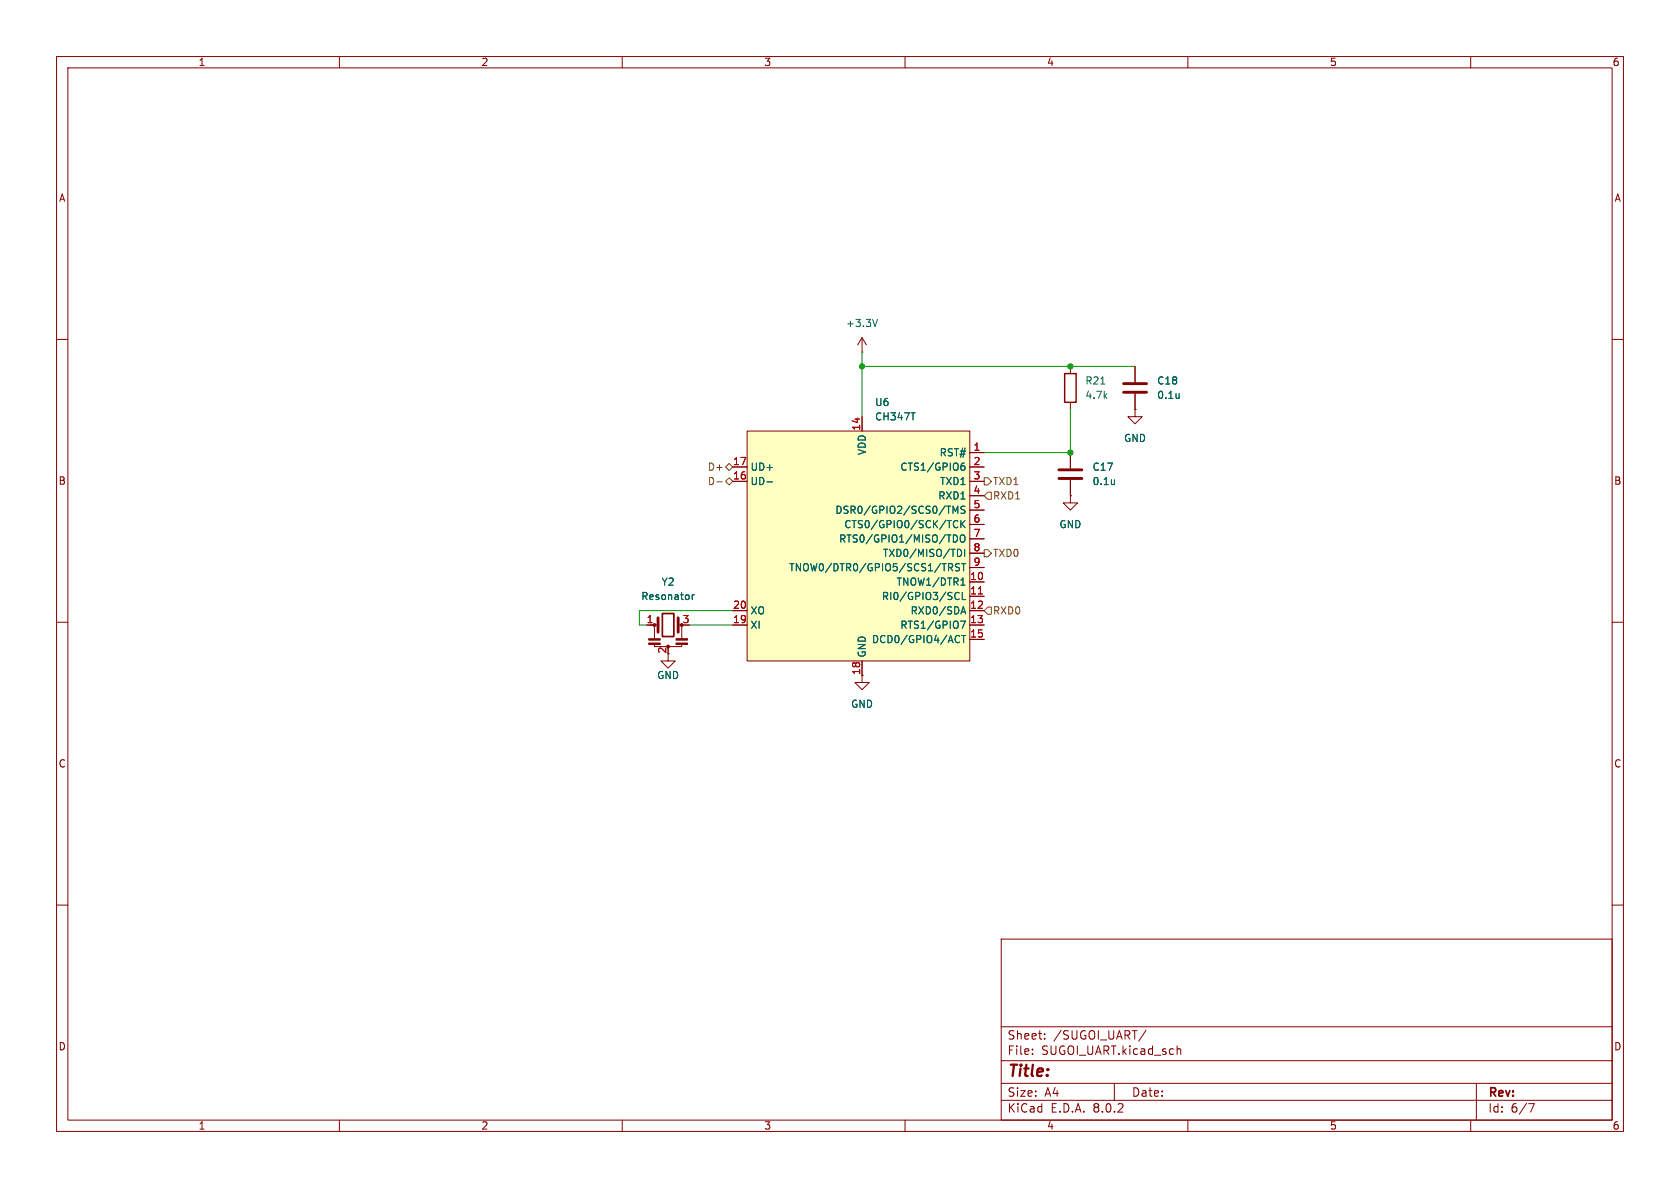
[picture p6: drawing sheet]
<svg xmlns="http://www.w3.org/2000/svg" width="297mm" height="210mm" viewBox="0 0 297 210" stroke-linecap="round" stroke-linejoin="round" font-family="sans-serif">
<g fill="none" stroke="#840000" stroke-width=".18">
<path d="M10 10h277v190h-277zM12 12h273v186h-273zM60 10v2M110 10v2M160 10v2M210 10v2M260 10v2M10 60h2M152.4 59.7l-.8 1.3M152.4 59.7v2.5M152.4 59.7l.8 1.3M285 60h2"/>
<path d="M152.4 62.2h.1M189.2 64.8v1.2M189.2 71.1v1.3M200.7 72.4v1.3h1.2l-1.2 1.2-1.3-1.2h1.3M200.7 72.4h.1M200.7 64.8v2.8M200.7 69.6v2.8M189.2 87.6v1.3h1.3l-1.3 1.3-1.2-1.3h1.2M189.2 87.6h.1M189.2 80v2.8M189.2 84.8v2.8M10 110h2"/>
<path d="M114.3 110.5h1.9M115.7 113.8v.5h4.8v-.5M115.7 110.5v2.4M118.1 115.6v1.2h1.3l-1.3 1.3-1.3-1.3h1.3M120 110.5h.6M120.5 110.5v2.5M285 110h2M10 160h2M285 160h2M177 166h108v32h-108zM60 198v2M110 198v2"/>
<path d="M160 198v2M177 194.5h108M177 191.5h108M177 187.5h108M177 181.5h108M182.5 186.3v.1M182.5 185.5v.1M184.7 183.6v.1M184.7 182.8v.1M197 191.5v3M202.6 182.1l-1.3 2M208.1 185.5l.2-.1 .4 .1v.9"/>
<path d="M210 198v2M260 198v2M261 191.5v6.5M270.2 195.1h1l-.6 1.5"/>
</g>
<path d="M155.1 56.5l-.4 1.2M194.6 67.9h.7M208.5 69.6v.8M208.5 70.3l-.1 .1M197 84.8v.9M197 85.5v.1M122.4 105.1v.9M122.7 105.1l-.3 .3" fill="none" stroke="#006464" stroke-width=".18"/>
<g fill="#840000" stroke="#840000" stroke-width=".18">
<path d="M114.7 113.7h2v.2h-2z"/>
<path d="M114.7 112.9h2v.3h-2z"/>
<path d="M119.5 113.7h2v.2h-2z"/>
<path d="M119.5 112.9h2v.3h-2z"/>
<circle cx="115.7" cy="110.5" r=".25"/>
<circle cx="118.1" cy="114.3" r=".25"/>
</g>
<path d="M117.1 108.5h2v4h-2z" fill="none" stroke="#840000" stroke-width=".3"/>
<path d="M198.6 69.3h4.1M198.6 67.8h4.1M187.2 84.6h4.1M187.2 83.1h4.1M116.3 109.2v2.6M119.9 109.2v2.6" fill="none" stroke="#840000" stroke-width=".51"/>
<path d="M188.2 66h2v5.1h-2z" fill="none" stroke="#840000" stroke-width=".25"/>
<path d="M132.1 76.2h39.3v40.6h-39.3z" fill="#ffffc2"/>
<g fill="none" stroke="#840000" stroke-width=".18">
<path d="M132.1 76.2h39.3v40.6h-39.3zM152.4 73.7v2.5M200.7 72.4h.1M200.7 64.8v2.8M200.7 69.6v2.8M129.5 85.1h2.6M129.5 82.6h2.6M171.4 80h2.6M171.4 85.1h2.6M171.4 82.6h2.6M171.4 87.6h2.6M171.4 90.2h2.6"/>
<path d="M171.4 92.7h2.6M171.4 95.3h2.6M171.4 97.8h2.6M189.2 87.6h.1M189.2 80v2.8M189.2 84.8v2.8M114.3 110.5h1.3M129.5 108h2.6M129.5 110.5h2.6M152.4 116.8v3.9h1.3l-1.3 1.2-1.3-1.2h1.3M171.4 102.9h2.6M171.4 105.4h2.6"/>
<path d="M171.4 108h2.6M171.4 110.5h2.6M171.4 113h2.6M171.4 100.3h2.6"/>
</g>
<g fill="none" stroke="#006464" stroke-width=".18">
<path d="M208.5 69.6v.8M208.5 70.3l-.1 .1M135.6 85.2h1M168.5 90.7v-1.2l.4 .9 .4-.9v1.2M168.5 94.6a.64 .64 0 0 1 .8 .6 .64 .64 0 0 1-.8 .6zM169.3 97.1a.64 .64 0 0 1 .7 .6 .64 .64 0 0 1-.7 .7M169.3 92.1a.6 .6 0 0 0-.8 .5 .6 .6 0 0 0 .6 .7l.2-.1M169.6 99.7l-.5-.1-.1 .2v.3l.5 .3 .1 .3-.2 .2-.5-.1M169.8 94.7l.3-.1a.43 .43 0 0 1 .5 .4v.4a.42 .42 0 0 1-.4 .4 .42 .42 0 0 1-.4-.4zM169.9 92v1.3M170 82.4l.4-.1 .2 .3-.1 .5h-.5M170 99.6h.7"/>
<path d="M170.1 92.6l.5 .7M170.4 99.6v1.3M170.5 81.9h-.4l-.2 .3M170.5 97.1v1.3M170.6 89.5h-.5l-.2 .2 .1 .3 .5 .3v.3l-.1 .1h-.5M170.6 92l-.7 .7M197 84.8v.9M197 85.5v.1M122.4 105.1v.9M122.7 105.1l-.3 .3M167.7 100.3l.6-.1 .1-.1v-.3l-.7-.2v1.3M168 100.3l.4 .6"/>
<path d="M168.9 105.8l.3 .2 .4-.1M169.3 112.3l.3 .2M169.6 104.8l-.4-.1-.3 .2M169.6 113.5l-.3 .1M169.8 109.8h.9l-.6 1.3M169.9 103.4h.7M170 108.2h.6M170 112.3h.7M170.1 102.4l.1-.2v1.2M170.1 104.7v1.3h.6M170.3 107.3l.4 1.2M170.4 112.3v1.3"/>
</g>
<path d="M173 105h.7" fill="none" stroke="#a90000" stroke-width=".18"/>
<path d="M126.7 85.2h1M128.3 82.6l.6-.7 .6 .7-.6 .6zM128.3 85.1l.6-.6 .6 .6-.6 .6zM174 84.5h.6l.7 .6-.7 .6h-.6zM174 97.2h.6l.7 .6-.7 .6h-.6zM174.6 87h.7v1.3h-.7l-.6-.7zM174.6 107.3h.7v1.3h-.7l-.6-.6z" fill="none" stroke="#725600" stroke-width=".18"/>
<path d="M152.4 64.8h48.3M152.4 62.2v11.5M189.2 72.4v7.6h-15.2M121.9 110.5h7.6M129.5 108h-16.5v2.5h1.3" fill="none" stroke="#009600" stroke-width=".18"/>
<g fill="#009600" stroke="#009600" stroke-width=".18">
<circle cx="189.2" cy="64.8" r=".46"/>
<circle cx="152.4" cy="64.8" r=".46"/>
<circle cx="189.2" cy="80" r=".46"/>
</g>
<text font-size="2.8" fill="#840000" x="178" y="190.9">Title:</text>
<g font-size="2.1" fill="#840000">
<text x="178" y="184">Sheet:</text>
<text x="186.2" y="184">/SUGOI_UART/</text>
<text x="178" y="186.7">File:</text>
<text x="184.1" y="186.7">SUGOI_UART.kicad_sch</text>
<text x="178" y="196.9">KiCad</text>
<text x="178" y="194.1">Size:</text>
<text x="184.7" y="194.1">A4</text>
<text x="185.7" y="196.9">E.D.A.</text>
<text x="193.3" y="196.9">8.0.2</text>
<text x="200" y="194.1">Date:</text>
<text x="263" y="194.3">Rev:</text>
<text x="263" y="196.9">Id:</text>
<text x="267.1" y="196.9">6/7</text>
</g>
<g font-size="1.8" fill="#840000">
<text x="35" y="11.9">1</text>
<text x="85" y="11.9">2</text>
<text x="135" y="11.9">3</text>
<text x="185" y="11.9">4</text>
<text x="235" y="11.9">5</text>
<text x="285" y="11.9">6</text>
<text x="10.3" y="35.9">A</text>
<text x="285.3" y="35.9">A</text>
<text x="10.3" y="85.9">B</text>
<text x="285.3" y="85.9">B</text>
<text x="117.9" y="115.6" transform="rotate(-90 117.9 115.6)">2</text>
<text x="152.1" y="119.4" transform="rotate(-90 152.1 119.4)">18</text>
<text x="10.3" y="135.9">C</text>
<text x="285.3" y="135.9">C</text>
<text x="10.3" y="185.9">D</text>
<text x="285.3" y="185.9">D</text>
<text x="35" y="199.9">1</text>
<text x="85" y="199.9">2</text>
<text x="135" y="199.9">3</text>
<text x="185" y="199.9">4</text>
<text x="235" y="199.9">5</text>
<text x="285" y="199.9">6</text>
</g>
<g font-size="1.8" fill="#006464">
<text x="149.5" y="58">+3.3V</text>
<text x="154.6" y="72">U6</text>
<text x="191.8" y="70.7">4.7k</text>
<text x="191.8" y="68.2">R21</text>
<text x="204.5" y="68.2">C18</text>
<text x="204.5" y="70.7">0.1u</text>
<text x="154.6" y="74.5">CH347T</text>
<text x="132.6" y="83.4">UD+</text>
<text x="153.3" y="80.5" transform="rotate(-90 153.3 80.5)">VDD</text>
<text x="159.1" y="83.4">CTS1/GPIO6</text>
<text x="166" y="80.9">RST#</text>
<text x="193" y="83.4">C17</text>
<text x="198.6" y="78.3">GND</text>
<text x="132.6" y="86">UD-</text>
<text x="165.8" y="88.5">RXD1</text>
<text x="166.1" y="86">TXD1</text>
<text x="193" y="86">0.1u</text>
<text x="147.6" y="91">DSR0/GPIO2/SCS0/TMS</text>
<text x="149.1" y="93.6">CTS0/GPIO0/SCK/TCK</text>
<text x="187.2" y="93.6">GND</text>
<text x="139.4" y="101.2">TNOW0/DTR0/GPIO5/SCS1/TRST</text>
<text x="148.2" y="96.1">RTS0/GPIO1/MISO/TDO</text>
<text x="156" y="98.7">TXD0/MISO/TDI</text>
<text x="113.3" y="106.3">Resonator</text>
<text x="116.9" y="103.7">Y2</text>
<text x="155.8" y="106.3">RI0/GPIO3/SCL</text>
<text x="158.4" y="103.7">TNOW1/DTR1</text>
<text x="132.6" y="111.4">XI</text>
<text x="132.6" y="108.8">XO</text>
<text x="154" y="113.9">DCD0/GPIO4/ACT</text>
<text x="159.1" y="111.4">RTS1/GPIO7</text>
<text x="160.9" y="108.8">RXD0/SDA</text>
<text x="153.3" y="116.3" transform="rotate(-90 153.3 116.3)">GND</text>
<text x="116.1" y="120.2">GND</text>
<text x="150.4" y="125.3">GND</text>
</g>
<g font-size="1.8" fill="#a90000">
<text x="152.1" y="76.2" transform="rotate(-90 152.1 76.2)">14</text>
<text x="129.5" y="82.3">17</text>
<text x="172" y="79.8">1</text>
<text x="172" y="82.3">2</text>
<text x="129.5" y="84.8">16</text>
<text x="172" y="84.8">3</text>
<text x="172" y="87.4">4</text>
<text x="172" y="89.9">5</text>
<text x="172" y="92.5">6</text>
<text x="172" y="95">7</text>
<text x="172" y="97.5">8</text>
<text x="172" y="100.1">9</text>
<text x="129.5" y="107.7">20</text>
<text x="171.4" y="102.6">10</text>
<text x="171.4" y="105.2">11</text>
<text x="171.4" y="107.7">12</text>
<text x="114.2" y="110.2">1</text>
<text x="120.6" y="110.2">3</text>
<text x="129.5" y="110.2">19</text>
<text x="171.4" y="110.2">13</text>
<text x="171.4" y="112.8">15</text>
</g>
<g font-size="1.8" fill="#725600">
<text x="125" y="83.4">D+</text>
<text x="125" y="86">D-</text>
<text x="175.5" y="86">TXD1</text>
<text x="175.5" y="88.5">RXD1</text>
<text x="175.5" y="98.7">TXD0</text>
<text x="175.5" y="108.8">RXD0</text>
</g>
</svg>
